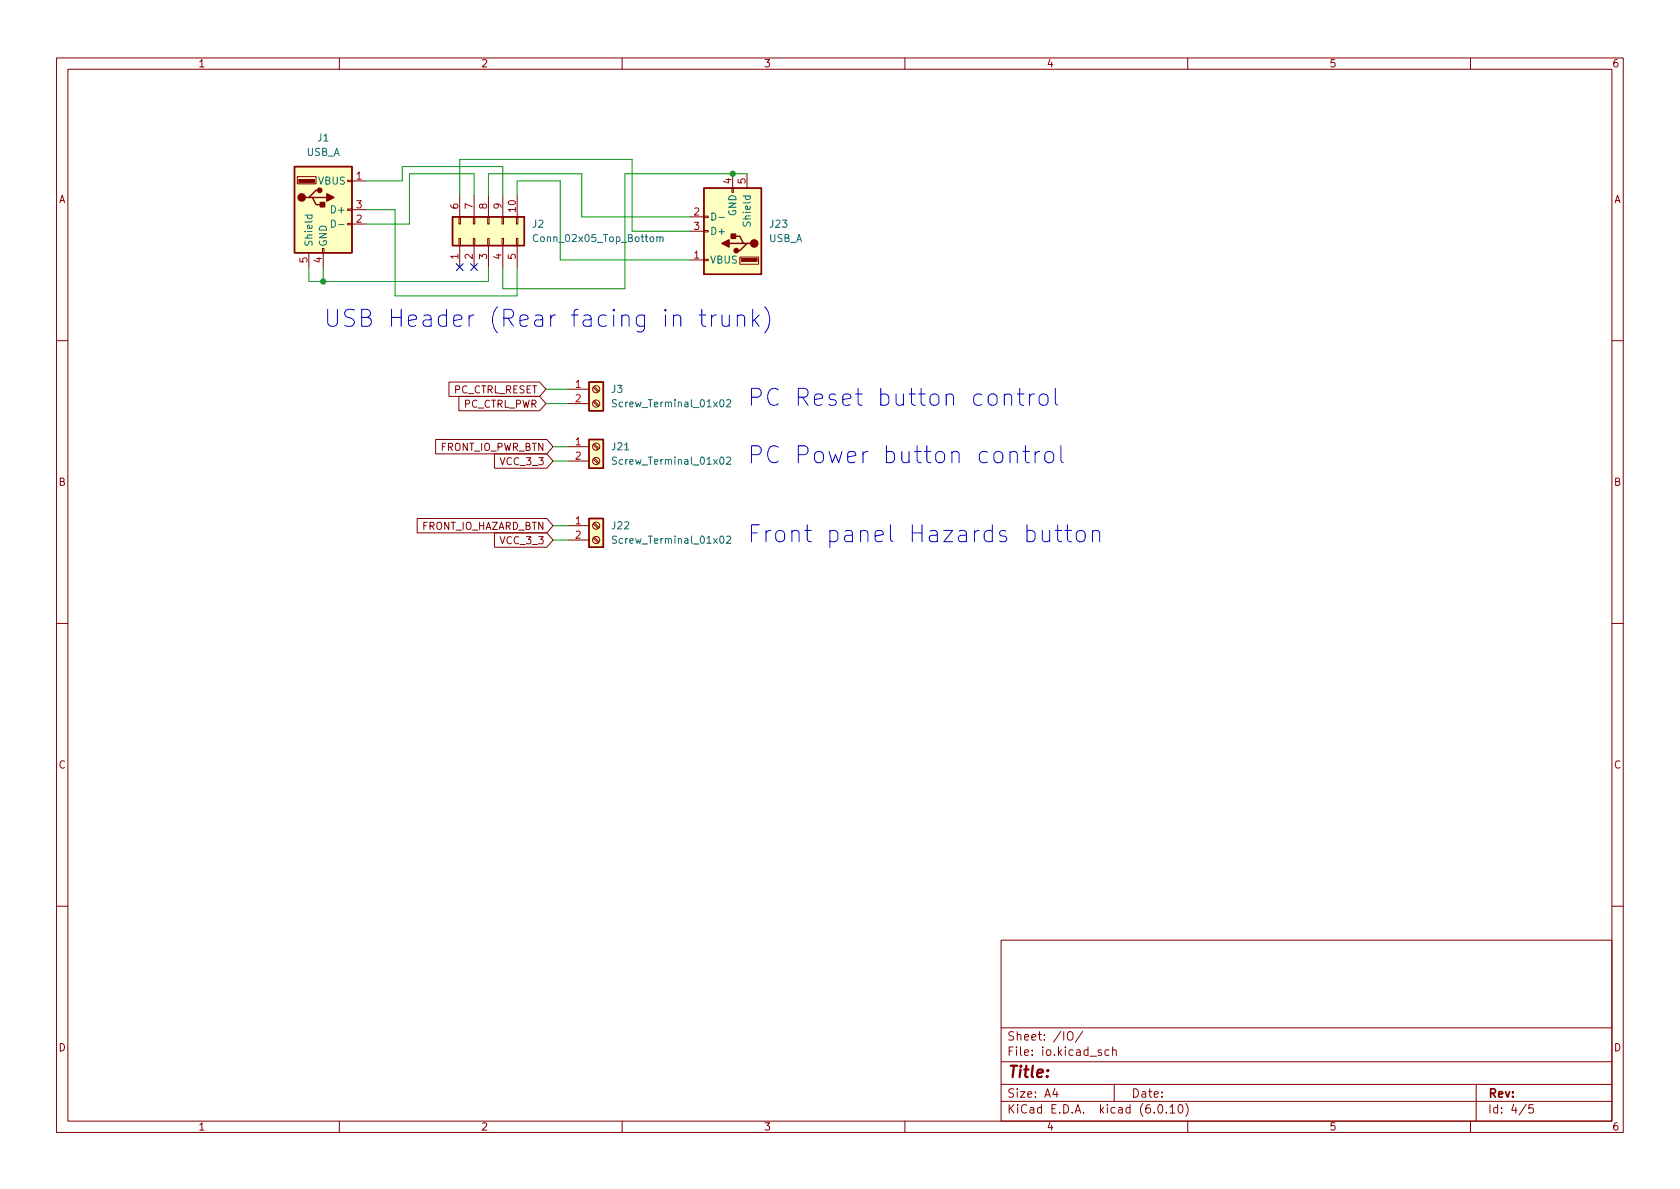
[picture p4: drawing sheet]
<svg xmlns="http://www.w3.org/2000/svg" width="297mm" height="210mm" viewBox="0 0 297 210" stroke-linecap="round" stroke-linejoin="round" font-family="sans-serif">
<g fill="none" stroke="#840000" stroke-width=".18">
<path d="M10 10.2h277v190.1h-277zM12 12.2h273v186.1h-273zM60 10.2v2M110 10.2v2M160 10.2v2M210 10.2v2M260 10.2v2M52.6 31.2h3.3v1.3h-3.3zM61.5 39.5h.7v.2h-.7zM61.5 37h.7v.2h-.7zM61.5 31.9h.7v.2h-.7zM62.2 32h2.6"/>
<path d="M62.2 39.6h2.6M62.2 37.1h2.6M81.2 38.3h.2v1.3h-.2zM81.3 34.5v3.8M83.7 38.3h.2v1.3h-.2zM83.8 34.5v3.8M86.2 38.3h.3v1.3h-.3zM86.4 34.5v3.8M88.8 38.3h.2v1.3h-.2zM88.9 34.5v3.8M91.3 38.3h.3v1.3h-.3zM91.4 34.5v3.8"/>
<path d="M121.9 38.3h2.6M124.5 38.2h.7v.3h-.7zM129.4 33.3h.3v.7h-.3zM129.5 30.7v2.6M132.1 30.7v2.6M54.6 44.7v2.5M57 43.9h.3v.8h-.3zM57.1 44.7v2.5M81.2 42.2h.2v1.2h-.2zM81.3 43.4v3.8M83.7 42.2h.2v1.2h-.2zM83.8 43.4v3.8"/>
<path d="M86.2 42.2h.3v1.2h-.3zM86.4 43.4v3.8M88.8 42.2h.2v1.2h-.2zM88.9 43.4v3.8M91.3 42.2h.3v1.2h-.3zM91.4 43.4v3.8M121.9 46h2.6M121.9 40.9h2.6M124.5 40.8h.7v.2h-.7zM124.5 45.8h.7v.3h-.7zM130.8 45.5h3.3v1.2h-3.3zM10 60.2h2"/>
<path d="M77 77.7h19.7l1.1 1.3-1.1 1.3h-19.7zM79.4 67.6h16l1.1 1.2-1.1 1.3h-16zM81.1 70.1h14.3l1.1 1.3-1.1 1.2h-14.3zM100.3 79h3.8M100.3 68.8h3.8M100.3 71.4h3.8M104.9 78.7l.8 .8M104.9 71l.8 .9M104.9 68.5l.8 .8M105.1 78.5l.8 .8M105.1 70.9l.8 .8M105.1 68.3l.8 .9"/>
<path d="M285 60.2h2M73.8 91.7h22.9l1.1 1.3-1.1 1.2h-22.9zM87.4 80.3h9.3l1.1 1.2-1.1 1.3h-9.3zM87.4 94.2h9.3l1.1 1.3-1.1 1.3h-9.3zM100.3 81.5h3.8M100.3 93h3.8M100.3 95.5h3.8M104.9 81.2l.8 .8M104.9 95.2l.8 .8M104.9 92.6l.8 .9M105.1 81l.8 .9M105.1 95l.8 .8"/>
<path d="M105.1 92.5l.8 .8M10 110.2h2M285 110.2h2M10 160.2h2M177 166.3h108v32h-108zM285 160.2h2M60 198.3v2M110 198.3v2M160 198.3v2M177 194.8h108M177 191.8h108M177 187.8h108"/>
<path d="M177 181.8h108M186.5 192.5l-.4 1h1M186.9 193v1M188.8 182.6a.5 .5 0 0 1 .6-.2 .5 .5 0 0 1 .3 .5v.5a.5 .5 0 0 1-.5 .6 .5 .5 0 0 1-.5-.6zM191.4 182.4l-1.3 1.9M194.7 185.7l-.3-.1-.3 .2 .1 .3 .5 .1v.4h-.6M196.1 185.7l-.5-.1-.2 .3v.4l.1 .3h.6M196.7 185.8l.2-.2 .4 .1 .1 .9M196.7 185.1v1.5M197 191.8v3M204.9 195.4l.2-.1a.81 .81 0 0 1 .6 .7 .81 .81 0 0 1-.3 .8h-.2a.81 .81 0 0 1-.6-.6 .81 .81 0 0 1 .3-.8zM206.2 196.7v.1"/>
<path d="M206.9 195.8l.4-.5v1.5M206.9 196.8h.8M208.5 195.4l.1-.1a.81 .81 0 0 1 .6 .7 .81 .81 0 0 1-.3 .8h-.1a.81 .81 0 0 1-.6-.6 .81 .81 0 0 1 .3-.8zM209.6 195.1a1.72 1.72 0 0 1 0 2.3M210 198.3v2M260 198.3v2M261 191.8v6.5M269.9 195.3l-1.3 1.9M271.1 195.3h-.7l-.1 .7 .2-.1 .5 .1 .2 .2-.1 .5-.2 .1-.6-.1"/>
<circle cx="105.4" cy="71.4" r=".63"/>
<circle cx="105.4" cy="68.8" r=".63"/>
<circle cx="105.4" cy="79" r=".63"/>
<circle cx="105.4" cy="95.5" r=".63"/>
<circle cx="105.4" cy="81.5" r=".63"/>
<circle cx="105.4" cy="93" r=".63"/>
</g>
<g fill="#ffffc2" stroke="#ffffc2" stroke-width=".18">
<path d="M104.1 77.7h2.6v5.1h-2.6z"/>
<path d="M104.1 67.6h2.6v5h-2.6z"/>
<path d="M80 38.3h12.7v5.1h-12.7z"/>
<path d="M52.1 29.5h10.1v15.2h-10.1z"/>
<path d="M104.1 91.7h2.6v5.1h-2.6z"/>
<path d="M124.5 33.3h10.1v15.2h-10.1z"/>
</g>
<path d="M52.1 29.5h10.1v15.2h-10.1zM54.6 34.9h.6l.7 1.3h1.2M55.2 34.9h2.6M56.5 33.6h-.6l-1.3 1.3h-.6M80 38.3h12.7v5.1h-12.7zM124.5 33.3h10.1v15.2h-10.1zM128.9 43h2.5M129.5 41.8h1.3l.6 1.2h.7M132.7 43h-.6l-1.3 1.3h-.6M104.1 77.7h2.6v5.1h-2.6zM104.1 67.6h2.6v5h-2.6zM104.1 91.7h2.6v5.1h-2.6z" fill="none" stroke="#840000" stroke-width=".25"/>
<g fill="none" stroke="#006464" stroke-width=".18">
<path d="M53.9 38h1.3M54.4 38l-.1 .4 .3 .2 .5-.1v-.5M58.6 38.9a.64 .64 0 0 1 .7 .7 .64 .64 0 0 1-.7 .6zM59.9 39.7h.9M125.9 37.7a.64 .64 0 0 1 .7 .6 .64 .64 0 0 1-.7 .6zM127.1 38.4h1M95.1 41.6a.6 .6 0 0 0-.8 .4 .6 .6 0 0 0 .5 .7l.3-.1M116.1 42l.2-.1h.3l.1 .8M116.1 41.9v.8M116.7 42.1l.2-.2h.3v.8M109 70.7h-.5l-.2 .2 .1 .3 .5 .3v.3l-.1 .1h-.5M128.5 70.8l.5-.1 .2 .3-.8 .9h.8"/>
<path d="M109 80.9l-.5-.1-.2 .3 .1 .3 .5 .2v.4l-.1 .1-.5-.1M109 94.9l-.5-.1-.2 .2 .1 .3 .5 .3v.4l-.1 .1-.5-.1M128.5 81l.5-.2 .2 .4-.8 .9h.8M128.5 94.9l.5-.1 .2 .4-.8 .9h.8"/>
</g>
<g fill="#840000" stroke="#840000" stroke-width=".25">
<path d="M57.8 34.3l1.3 .6-1.3 .7z"/>
<path d="M56.6 35.8h.8v.8h-.8z"/>
<path d="M127.6 43l1.3-.6v1.3z"/>
<path d="M129.3 41.4h.7v.8h-.7z"/>
<circle cx="53.3" cy="34.9" r=".63"/>
<circle cx="56.5" cy="33.6" r=".38"/>
<circle cx="133.3" cy="43" r=".63"/>
<circle cx="130.2" cy="44.3" r=".38"/>
</g>
<g fill="#840000" stroke="#840000" stroke-width=".18">
<path d="M52.8 31.7h2.8v.6h-2.8z"/>
<path d="M131.1 45.7h2.8v.5h-2.8z"/>
</g>
<g fill="none" stroke="#0000c2" stroke-width=".18">
<path d="M123.7 55.7h1.1M124.1 54.7v2.6l.1 .3 .6 .1M125.8 55.7v2M126.7 55.7a.77 .77 0 0 0-.9 .6M127.7 55.7v1.6l.1 .3a.81 .81 0 0 0 1.1-.2M128.9 55.7v2M130.4 56a.74 .74 0 0 1 1.3 .1v1.6M130.4 55.7v2M133.1 54.7v3M133.4 56.6l.8 1.1M134.2 55.7l-1.1 1.1M135.2 54.3a3.4 3.4 0 0 1 0 4.5"/>
<path d="M177.6 70a.74 .74 0 0 1 1.3 .1v1.6M178.6 79.8v2M179.9 69.7h1.1M180.3 68.7v2.5l.1 .3 .6 .2M180.9 79.8h1.1M181.3 78.8v2.6l.1 .3 .6 .1M182 69.7v2M182.9 69.7a.77 .77 0 0 0-.9 .5M183 79.8v2M183.9 70a.81 .81 0 0 1 .8-.3 .81 .81 0 0 1 .6 .5v.9a.81 .81 0 0 1-.8 .6 .81 .81 0 0 1-.8-.6v-.9zM183.9 79.8a.77 .77 0 0 0-.9 .6M186.6 68.7v2.5l.1 .3 .3 .2"/>
<path d="M187.6 78.8v2.6l.1 .3 .3 .1M178.6 80.1a.74 .74 0 0 1 1.3 .2v1.5M184.3 93.8v1.6l.1 .3a.81 .81 0 0 0 1.2-.2M184.9 80.1a.81 .81 0 0 1 .8-.3 .81 .81 0 0 1 .6 .6v.9a.81 .81 0 0 1-.8 .6 .81 .81 0 0 1-.8-.6v-.9zM185.6 93.8v2M186.6 93.8h1.1M187 92.8v2.6l.2 .3 .5 .1M188.3 93.8h1.1M188.7 92.8v2.6l.2 .3 .5 .1M190.6 93.9a.81 .81 0 0 1 1.3 .5v.8a.81 .81 0 0 1-.8 .6 .81 .81 0 0 1-.8-.6v-.8zM193.2 94.1a.74 .74 0 0 1 1.2 .1v1.6M193.2 93.8v2"/>
</g>
<g fill="none" stroke="#009600" stroke-width=".18">
<path d="M64.8 32h6.3v-2.5h17.8v5M64.8 37.1h5v15.2h21.6v-5.1M81.3 34.5v-6.3h30.5v12.7h10.1M83.8 34.5v-3.8h-11.4v8.9h-7.6M86.4 34.5v-3.8h16.5v7.6h19M91.4 34.5v-2.5h7.7v14h22.8M132.1 30.7h-21.6v20.3h-21.6v-3.8M54.6 47.2v2.6h31.8v-2.6M57.1 47.2v2.6M96.5 68.8h3.8M96.5 71.4h3.8M97.8 79h2.5"/>
<path d="M97.8 95.5h2.5M97.8 81.5h2.5M97.8 93h2.5"/>
</g>
<path d="M80.7 46.6l1.2 1.2M81.9 46.6l-1.2 1.2M83.2 46.6l1.2 1.2M84.4 46.6l-1.2 1.2" fill="none" stroke="#000084" stroke-width=".18"/>
<g fill="#009600" stroke="#009600" stroke-width=".18">
<circle cx="129.5" cy="30.7" r=".46"/>
<circle cx="57.1" cy="49.8" r=".46"/>
</g>
<g font-size="4.2" fill="#0000c2">
<text x="57.1" y="57.8">USB Header (Rear facing in trunk)</text>
<text x="132.1" y="71.8">PC Reset button control</text>
<text x="132.1" y="82">PC Power button control</text>
<text x="132.1" y="95.9">Front panel Hazards button</text>
</g>
<text font-size="2.8" fill="#840000" x="178" y="190.6">Title:</text>
<g font-size="2.1" fill="#840000">
<text x="178" y="184">Sheet: /IO/</text>
<text x="178" y="186.7">File: io.kicad_sch</text>
<text x="178" y="196.9">KiCad E.D.A. kicad (6.0.10)</text>
<text x="178" y="194.1">Size: A4</text>
<text x="200" y="194.1">Date:</text>
<text x="263" y="194.1">Rev:</text>
<text x="263" y="196.9">Id: 4/5</text>
</g>
<g font-size="1.8" fill="#840000">
<text x="35" y="11.9">1</text>
<text x="85" y="11.9">2</text>
<text x="135" y="11.9">3</text>
<text x="185" y="11.9">4</text>
<text x="235" y="11.9">5</text>
<text x="285" y="11.9">6</text>
<text x="10.3" y="35.9">A</text>
<text x="285.3" y="35.9">A</text>
<text x="80.1" y="69.6">PC_CTRL_RESET</text>
<text x="81.8" y="72.1">PC_CTRL_PWR</text>
<text x="77.7" y="79.7">FRONT_IO_PWR_BTN</text>
<text x="88.7" y="82.3">VCC_3_3</text>
<text x="10.3" y="85.9">B</text>
<text x="285.3" y="85.9">B</text>
<text x="74.4" y="93.7">FRONT_IO_HAZARD_BTN</text>
<text x="88.7" y="96.2">VCC_3_3</text>
<text x="10.3" y="135.9">C</text>
<text x="285.3" y="135.9">C</text>
<text x="10.3" y="185.9">D</text>
<text x="285.3" y="185.9">D</text>
<text x="35" y="199.9">1</text>
<text x="85" y="199.9">2</text>
<text x="135" y="199.9">3</text>
<text x="185" y="199.9">4</text>
<text x="235" y="199.9">5</text>
<text x="285" y="199.9">6</text>
</g>
<g font-size="1.8" fill="#006464">
<text x="54.2" y="27.6">USB_A</text>
<text x="56.2" y="25">J1</text>
<text x="56.3" y="32.6">VBUS</text>
<text x="58.9" y="37.7">D+</text>
<text x="94.2" y="40.3">J2</text>
<text x="125.5" y="41.5">D+</text>
<text x="130.2" y="38.2" transform="rotate(-90 130.2 38.2)">GND</text>
<text x="132.7" y="39.6" transform="rotate(-90 132.7 39.6)">Shield</text>
<text x="136.2" y="40.3">J23</text>
<text x="55.2" y="43.7" transform="rotate(-90 55.2 43.7)">Shield</text>
<text x="57.8" y="43.7" transform="rotate(-90 57.8 43.7)">GND</text>
<text x="94.9" y="42.8">Conn_02x05_Top_Bottom</text>
<text x="125.5" y="46.6">VBUS</text>
<text x="135.9" y="42.8">USB_A</text>
<text x="108.1" y="69.5">J3</text>
<text x="109" y="72">Screw_Terminal_01x02</text>
<text x="108.2" y="79.6">J21</text>
<text x="109" y="82.2">Screw_Terminal_01x02</text>
<text x="108.2" y="93.6">J22</text>
<text x="109" y="96.1">Screw_Terminal_01x02</text>
</g>
<g font-size="1.8" fill="#a90000">
<text x="63" y="31.7">1</text>
<text x="129.3" y="32.5" transform="rotate(-90 129.3 32.5)">4</text>
<text x="131.8" y="32.5" transform="rotate(-90 131.8 32.5)">5</text>
<text x="63" y="39.4">2</text>
<text x="63" y="36.8">3</text>
<text x="81" y="36.9" transform="rotate(-90 81 36.9)">6</text>
<text x="83.6" y="36.9" transform="rotate(-90 83.6 36.9)">7</text>
<text x="86.1" y="36.9" transform="rotate(-90 86.1 36.9)">8</text>
<text x="88.6" y="36.9" transform="rotate(-90 88.6 36.9)">9</text>
<text x="91.2" y="37.4" transform="rotate(-90 91.2 37.4)">10</text>
<text x="122.7" y="38.1">2</text>
<text x="122.7" y="40.6">3</text>
<text x="54.4" y="46.5" transform="rotate(-90 54.4 46.5)">5</text>
<text x="56.9" y="46.5" transform="rotate(-90 56.9 46.5)">4</text>
<text x="81" y="45.8" transform="rotate(-90 81 45.8)">1</text>
<text x="83.6" y="45.8" transform="rotate(-90 83.6 45.8)">2</text>
<text x="86.1" y="45.8" transform="rotate(-90 86.1 45.8)">3</text>
<text x="88.6" y="45.8" transform="rotate(-90 88.6 45.8)">4</text>
<text x="91.2" y="45.8" transform="rotate(-90 91.2 45.8)">5</text>
<text x="122.7" y="45.7">1</text>
<text x="101.7" y="68.6">1</text>
<text x="101.7" y="71.1">2</text>
<text x="101.7" y="78.7">1</text>
<text x="101.7" y="81.3">2</text>
<text x="101.7" y="92.7">1</text>
<text x="101.7" y="95.2">2</text>
</g>
</svg>
